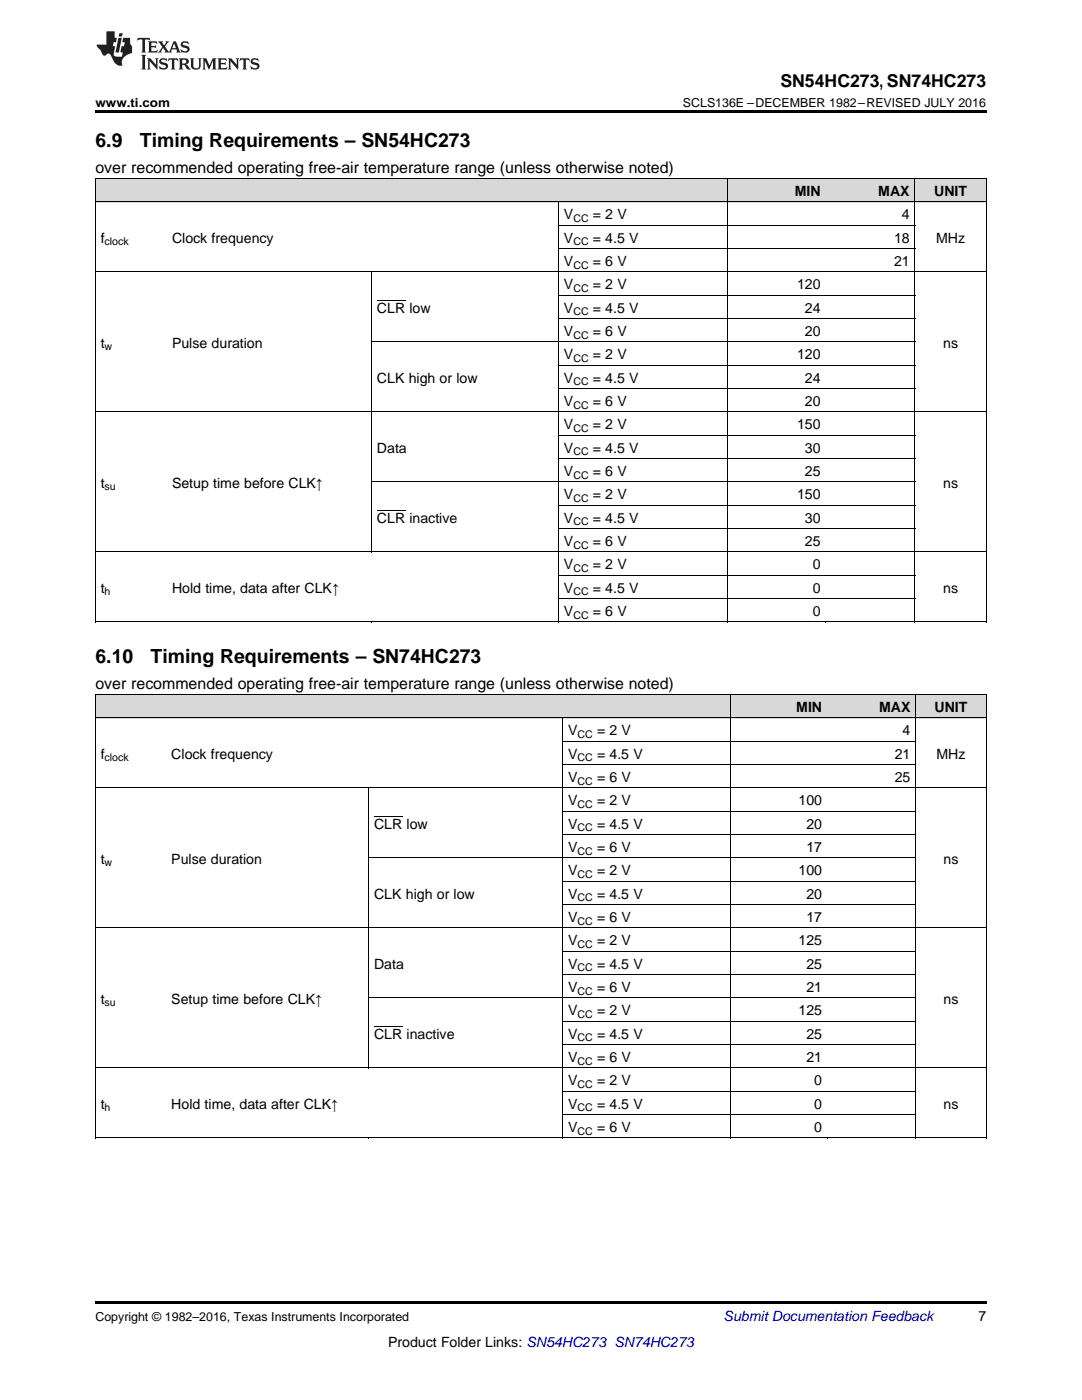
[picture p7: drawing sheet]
<svg xmlns="http://www.w3.org/2000/svg" width="216mm" height="279mm" viewBox="0 0 216 279" stroke-linecap="round" stroke-linejoin="round" font-family="sans-serif">
<g fill="#d8d8d8">
<path d="M19 138.7h14.1v4.6h-14.1z"/>
<path d="M33.1 138.7h40.5v4.6h-40.5z"/>
<path d="M73.6 138.7h38.7v4.6h-38.7z"/>
<path d="M112.3 138.7h33.5v4.6h-33.5z"/>
<path d="M145.8 138.7h19.3v4.6h-19.3z"/>
<path d="M165.1 138.7h17.6v4.6h-17.6z"/>
<path d="M182.7 138.7h14.1v4.6h-14.1z"/>
<path d="M19 35.7h14.3v4.7h-14.3z"/>
<path d="M33.3 35.7h40.9v4.7h-40.9z"/>
<path d="M74.2 35.7h37.3v4.7h-37.3z"/>
<path d="M111.5 35.7h33.8v4.7h-33.8z"/>
<path d="M145.3 35.7h19.5v4.7h-19.5z"/>
<path d="M164.8 35.7h17.8v4.7h-17.8z"/>
<path d="M182.6 35.7h14.2v4.7h-14.2z"/>
</g>
<g fill="#000">
<path d="M19 22h177.8v.5h-177.8zM19 124.1l.2 .1zM74 124.1l.2 .1zM111.4 124.1l.1 .1zM145.2 124.1l.1 .1zM164.7 124.1l.1 .1zM182.5 124.1l.1 .1zM196.7 124.1l.1 .1zM19 227.1l.2 .1zM73.5 227.1l.1 .1zM112.2 227.1l.1 .1zM145.7 227.1l.1 .1z"/>
<path d="M165 227.1l.1 .1zM182.6 227.1l.1 .1zM196.7 227.1l.1 .1zM19 259.7h177.8v.5h-177.8z"/>
</g>
<g fill="none" stroke="#000" stroke-width=".2">
<path d="M19 35.6l177.8 .1v88.5M19.1 35.7v88.5M145.2 35.7v88.5M182.5 35.7v88.5M19 54.3h177.8M19 40.3h177.8M74.1 54.3v55.9M111.4 40.3v83.9M111.5 58.9h71.1M111.5 49.6h71.1M111.5 45h71.1M74.2 68.2h108.4"/>
<path d="M111.5 77.6h71.1M111.5 72.9h71.1M111.5 63.6h71.1M19 82.2h177.8M74.2 96.2h108.4M111.5 91.5h71.1M111.5 86.9h71.1M19 110.2h177.8M111.5 119.5h71.1M111.5 114.8h71.1M111.5 105.5h71.1M111.5 100.8h71.1"/>
<path d="M19 138.6h177.8M19 124.1h177.8M19.1 138.6v88.6M145.7 138.6v88.6M182.7 138.6v88.6M196.8 138.6v88.6M19 157.3h177.8M19 143.3h177.8M73.5 157.3v55.9M112.3 143.3v83.9M112.3 152.6h70.4M112.3 147.9h70.4"/>
<path d="M73.6 171.2h109.1M112.3 175.9h70.4M112.3 166.6h70.4M112.3 161.9h70.4M19 185.2h177.8M73.6 199.2h109.1M112.3 194.5h70.4M112.3 189.8h70.4M112.3 180.5h70.4M19 213.1h177.8M112.3 217.8h70.4M112.3 208.5h70.4"/>
<path d="M112.3 203.8h70.4M19 227.1h177.8M112.3 222.4h70.4"/>
</g>
<g fill="#231f20">
<path d="M27.5 7.6l-.1 .5 .4-.2h.6v.1v2.1l-.2 .4h1l-.3-.4v-2.1l.1-.1h.5l.5 .2-.2-.5zM29.5 8.3l.2 .3v1.5l-.2 .4h1.8l.2-.6a1.04 1.04 0 0 1-1.3 .2v-.7h.6l.3 .2v-.6l-.3 .2h-.6v-.6l.8-.1 .4 .3-.2-.5zM31.5 8.3l.9 1.1-.9 1.1h.8l-.2-.2 .5-.7 .4 .7-.2 .2h1.5l-.1-.2 .1-.4h.9l.1 .4-.2 .2h1l-.3-.3-.7-1.9h-.5l-.9 2-.8-1 .9-1h-.8l.1 .3-.3 .5-.4-.6 .2-.2zM34.7 8.6l.4 1h-.7zM36.3 8.4a.63 .63 0 0 0-.2 .7 .63 .63 0 0 0 .6 .4l.6 .2 .1 .2a.75 .75 0 0 1-.7 .4 .75 .75 0 0 1-.6-.5l.1 .7 .1-.1a1.11 1.11 0 0 0 1.5-.6 1.13 1.13 0 0 0-1.2-.8l-.1-.4a1.04 1.04 0 0 1 1.2 .2l-.2-.5-.1 .1-.5-.2zM28.2 10.9l.2 .4v2.2l-.2 .4h1l-.3-.4v-2.2l.3-.4zM29.3 11.6l.3 .4v1.5l-.3 .4h.8l-.2-.4v-1.3l1.5 1.7v-1.9l.2-.4h-.7l.2 .4v.9l-1.1-1.3zM32 11.8a.62 .62 0 0 0-.2 .7 .62 .62 0 0 0 .6 .4l.6 .1 .1 .3a.76 .76 0 0 1-.7 .3 .76 .76 0 0 1-.6-.4l.1 .7 .1-.1a1.11 1.11 0 0 0 1.5-.6 1.13 1.13 0 0 0-1.2-.8l-.1-.4a1.04 1.04 0 0 1 1.2 .2l-.2-.6-.1 .1-.5-.1zM33.7 11.6l-.2 .6a.61 .61 0 0 1 .8-.3v1.6l-.2 .4h.9l-.2-.4v-1.6a.63 .63 0 0 1 .8 .3l-.2-.6zM35.6 11.6l.3 .4v1.5l-.3 .4h1l-.2-.2v-.8l.5 .2a.76 .76 0 0 0 1.2 .7l-1-1a.58 .58 0 0 0 .6-.5 .58 .58 0 0 0-.5-.6zM36.4 11.9h.1a.45 .45 0 0 1 .5 .1 .45 .45 0 0 1 .1 .5l-.7 .2zM37.9 11.6l.2 .2a2.17 2.17 0 0 0 .3 1.9 .99 .99 0 0 0 1.6-.6v-1.1l.2-.4h-.7l.2 .2a1.92 1.92 0 0 1-.2 1.8 .6 .6 0 0 1-.9-.5v-1.1l.2-.4zM40.4 11.6l.2 .4v1.5l-.2 .4h.7l-.2-.4v-1.4l.8 1.8 .8-1.8v1.4l-.2 .4h.9l-.2-.4v-1.5l.2-.4h-.8l-.6 1.5-.6-1.5zM43.4 11.6l.2 .4v1.5l-.2 .4h1.8l.2-.6a1.04 1.04 0 0 1-1.3 .1v-.6h.5l.4 .2v-.6l-.4 .2h-.5v-.7h.8l.3 .3-.1-.6zM45.5 11.6l.2 .4v1.5l-.2 .4h.7l-.2-.4v-1.3l1.5 1.7v-1.9l.2-.4h-.7l.2 .4v.9l-1.1-1.3zM47.9 11.6l-.1 .6a.61 .61 0 0 1 .8-.3v1.6l-.3 .4h1l-.3-.4 .1-1.6a.63 .63 0 0 1 .7 .3l-.1-.6zM50.2 11.8a.62 .62 0 0 0-.2 .7 .62 .62 0 0 0 .6 .4l.6 .1 .2 .3a.76 .76 0 0 1-.8 .3 .76 .76 0 0 1-.6-.4l.1 .7 .2-.1a1.11 1.11 0 0 0 1.5-.6 1.13 1.13 0 0 0-1.3-.8l-.1-.4a1.04 1.04 0 0 1 1.2 .2l-.1-.6-.2 .1-.5-.1z"/>
<path d="M21.2 6.3v2.6h-1.9l.1 .4 .7 .9a.91 .91 0 0 0 1 .8 .56 .56 0 0 1 .5-.3 .56 .56 0 0 1 .5 .3l.4 .8a1.53 1.53 0 0 0 1.9 1.2 1.54 1.54 0 0 1 1-2.1l.9-.3v-1.4a1.52 1.52 0 0 1-.3-1.6h-1.4l-.2 .8h.5l-.2 .8h-.4l-.2 1v.2l.4 .1-.2 .8a1.93 1.93 0 0 1-1.6-.3l.3-1.8h-.5l.2-.8h.4l.2-.8h-.4v-1.3zM23.6 7.6l-.6 2.9h.7l.6-2.9zM23.8 6.6l-.1 .7h.6l.2-.7z"/>
</g>
<path d="M75.2 59.9h5.7M75.2 101.8h5.7M74.6 162.9h5.7M74.6 204.8h5.7" fill="none" stroke="#000" stroke-width=".2"/>
<g font-size="3.9">
<text x="19" y="29.3">6.9</text>
<text x="27.9" y="29.3">Timing Requirements – SN54HC273</text>
<text x="19" y="132.3">6.10</text>
<text x="30.1" y="132.3">Timing Requirements – SN74HC273</text>
</g>
<text font-size="3.5" x="155.7" y="17.3">SN54HC273, SN74HC273</text>
<g font-size="3.2">
<text x="19" y="34.4">over recommended operating free-air temperature range (unless otherwise noted)</text>
<text x="19" y="137.4">over recommended operating free-air temperature range (unless otherwise noted)</text>
</g>
<g font-size="2.8">
<text x="158.6" y="39.1">MIN</text>
<text x="175.3" y="39.1">MAX</text>
<text x="186.4" y="39.1">UNIT</text>
<text x="112.5" y="43.7">V</text>
<text x="118.3" y="43.7">= 2 V</text>
<text x="180" y="43.7">4</text>
<text x="20.1" y="48.4">f</text>
<text x="34.3" y="48.4">Clock frequency</text>
<text x="112.5" y="48.4">V</text>
<text x="112.5" y="53.1">V</text>
<text x="118.3" y="48.4">= 4.5 V</text>
<text x="118.3" y="53.1">= 6 V</text>
<text x="178.4" y="48.4">18</text>
<text x="178.4" y="53.1">21</text>
<text x="186.8" y="48.4">MHz</text>
<text x="112.5" y="57.7">V</text>
<text x="118.3" y="57.7">= 2 V</text>
<text x="159" y="57.7">120</text>
<text x="75.2" y="62.4">CLR low</text>
<text x="112.5" y="62.4">V</text>
<text x="118.3" y="62.4">= 4.5 V</text>
<text x="160.6" y="62.4">24</text>
<text x="20.1" y="69.4">t</text>
<text x="34.3" y="69.4">Pulse duration</text>
<text x="112.5" y="67">V</text>
<text x="112.5" y="71.7">V</text>
<text x="118.3" y="67">= 6 V</text>
<text x="118.3" y="71.7">= 2 V</text>
<text x="159" y="71.7">120</text>
<text x="160.6" y="67">20</text>
<text x="188.2" y="69.4">ns</text>
<text x="75.2" y="76.3">CLK high or low</text>
<text x="112.5" y="76.3">V</text>
<text x="118.3" y="76.3">= 4.5 V</text>
<text x="160.6" y="76.3">24</text>
<text x="112.5" y="81">V</text>
<text x="118.3" y="81">= 6 V</text>
<text x="160.6" y="81">20</text>
<text x="112.5" y="85.7">V</text>
<text x="118.3" y="85.7">= 2 V</text>
<text x="159" y="85.7">150</text>
<text x="75.2" y="90.3">Data</text>
<text x="112.5" y="90.3">V</text>
<text x="112.5" y="95">V</text>
<text x="118.3" y="90.3">= 4.5 V</text>
<text x="118.3" y="95">= 6 V</text>
<text x="160.6" y="90.3">30</text>
<text x="160.6" y="95">25</text>
<text x="20.1" y="97.3">t</text>
<text x="34.3" y="97.3">Setup time before CLK↑</text>
<text x="112.5" y="99.6">V</text>
<text x="118.3" y="99.6">= 2 V</text>
<text x="159" y="99.6">150</text>
<text x="188.2" y="97.3">ns</text>
<text x="75.2" y="104.3">CLR inactive</text>
<text x="112.5" y="104.3">V</text>
<text x="118.3" y="104.3">= 4.5 V</text>
<text x="160.6" y="104.3">30</text>
<text x="112.5" y="108.9">V</text>
<text x="112.5" y="113.6">V</text>
<text x="118.3" y="108.9">= 6 V</text>
<text x="118.3" y="113.6">= 2 V</text>
<text x="160.6" y="108.9">25</text>
<text x="162.2" y="113.6">0</text>
<text x="20.1" y="118.3">t</text>
<text x="34.3" y="118.3">Hold time, data after CLK↑</text>
<text x="112.5" y="118.3">V</text>
<text x="118.3" y="118.3">= 4.5 V</text>
<text x="162.2" y="118.3">0</text>
<text x="188.2" y="118.3">ns</text>
<text x="112.5" y="122.9">V</text>
<text x="118.3" y="122.9">= 6 V</text>
<text x="162.2" y="122.9">0</text>
<text x="158.9" y="142.1">MIN</text>
<text x="175.4" y="142.1">MAX</text>
<text x="186.5" y="142.1">UNIT</text>
<text x="113.4" y="146.7">V</text>
<text x="119.1" y="146.7">= 2 V</text>
<text x="180.1" y="146.7">4</text>
<text x="20.1" y="151.4">f</text>
<text x="34.2" y="151.4">Clock frequency</text>
<text x="113.4" y="151.4">V</text>
<text x="119.1" y="151.4">= 4.5 V</text>
<text x="178.5" y="151.4">21</text>
<text x="186.9" y="151.4">MHz</text>
<text x="113.4" y="156">V</text>
<text x="113.4" y="160.7">V</text>
<text x="119.1" y="156">= 6 V</text>
<text x="119.1" y="160.7">= 2 V</text>
<text x="159.3" y="160.7">100</text>
<text x="178.5" y="156">25</text>
<text x="74.6" y="165.3">CLR low</text>
<text x="113.4" y="165.3">V</text>
<text x="119.1" y="165.3">= 4.5 V</text>
<text x="160.9" y="165.3">20</text>
<text x="20.1" y="172.3">t</text>
<text x="34.2" y="172.3">Pulse duration</text>
<text x="113.4" y="170">V</text>
<text x="119.1" y="170">= 6 V</text>
<text x="160.9" y="170">17</text>
<text x="188.3" y="172.3">ns</text>
<text x="74.6" y="179.3">CLK high or low</text>
<text x="113.4" y="174.7">V</text>
<text x="113.4" y="179.3">V</text>
<text x="119.1" y="174.7">= 2 V</text>
<text x="119.1" y="179.3">= 4.5 V</text>
<text x="159.3" y="174.7">100</text>
<text x="160.9" y="179.3">20</text>
<text x="113.4" y="184">V</text>
<text x="119.1" y="184">= 6 V</text>
<text x="160.9" y="184">17</text>
<text x="113.4" y="188.6">V</text>
<text x="119.1" y="188.6">= 2 V</text>
<text x="159.3" y="188.6">125</text>
<text x="74.6" y="193.3">Data</text>
<text x="113.4" y="193.3">V</text>
<text x="113.4" y="197.9">V</text>
<text x="119.1" y="193.3">= 4.5 V</text>
<text x="119.1" y="197.9">= 6 V</text>
<text x="160.9" y="193.3">25</text>
<text x="160.9" y="197.9">21</text>
<text x="20.1" y="200.3">t</text>
<text x="34.2" y="200.3">Setup time before CLK↑</text>
<text x="113.4" y="202.6">V</text>
<text x="119.1" y="202.6">= 2 V</text>
<text x="159.3" y="202.6">125</text>
<text x="188.3" y="200.3">ns</text>
<text x="74.6" y="207.3">CLR inactive</text>
<text x="113.4" y="207.3">V</text>
<text x="119.1" y="207.3">= 4.5 V</text>
<text x="160.9" y="207.3">25</text>
<text x="113.4" y="211.9">V</text>
<text x="119.1" y="211.9">= 6 V</text>
<text x="160.9" y="211.9">21</text>
<text x="20.1" y="221.2">t</text>
<text x="34.2" y="221.2">Hold time, data after CLK↑</text>
<text x="113.4" y="216.6">V</text>
<text x="113.4" y="221.2">V</text>
<text x="119.1" y="216.6">= 2 V</text>
<text x="119.1" y="221.2">= 4.5 V</text>
<text x="162.5" y="216.6">0</text>
<text x="162.5" y="221.2">0</text>
<text x="188.3" y="221.2">ns</text>
<text x="113.4" y="225.9">V</text>
<text x="119.1" y="225.9">= 6 V</text>
<text x="162.5" y="225.9">0</text>
<text x="195.3" y="263.6">7</text>
<text x="77.4" y="268.9">Product Folder Links: SN54HC273 SN74HC273</text>
</g>
<text font-size="2.8" fill="#0000c8" x="144.4" y="263.6">Submit Documentation Feedback</text>
<g font-size="2.5">
<text x="19" y="21.4">www.ti.com</text>
<text x="136.3" y="21.4">SCLS136E –DECEMBER 1982–REVISED JULY 2016</text>
<text x="19" y="263.6">Copyright © 1982–2016, Texas Instruments Incorporated</text>
</g>
<g font-size="2.1">
<text x="114.4" y="44.3">CC</text>
<text x="20.9" y="49">clock</text>
<text x="114.4" y="49">CC</text>
<text x="114.4" y="53.6">CC</text>
<text x="114.4" y="58.3">CC</text>
<text x="114.4" y="62.9">CC</text>
<text x="20.9" y="69.9">w</text>
<text x="114.4" y="67.6">CC</text>
<text x="114.4" y="72.2">CC</text>
<text x="114.4" y="76.9">CC</text>
<text x="114.4" y="81.6">CC</text>
<text x="114.4" y="86.2">CC</text>
<text x="114.4" y="90.9">CC</text>
<text x="114.4" y="95.5">CC</text>
<text x="20.9" y="97.9">su</text>
<text x="114.4" y="100.2">CC</text>
<text x="114.4" y="104.8">CC</text>
<text x="114.4" y="109.5">CC</text>
<text x="20.9" y="118.8">h</text>
<text x="114.4" y="114.2">CC</text>
<text x="114.4" y="118.8">CC</text>
<text x="114.4" y="123.5">CC</text>
<text x="115.3" y="147.3">CC</text>
<text x="20.9" y="151.9">clock</text>
<text x="115.3" y="151.9">CC</text>
<text x="115.3" y="156.6">CC</text>
<text x="115.3" y="161.3">CC</text>
<text x="115.3" y="165.9">CC</text>
<text x="20.9" y="172.9">w</text>
<text x="115.3" y="170.6">CC</text>
<text x="115.3" y="175.2">CC</text>
<text x="115.3" y="179.9">CC</text>
<text x="115.3" y="184.5">CC</text>
<text x="115.3" y="189.2">CC</text>
<text x="115.3" y="193.9">CC</text>
<text x="20.9" y="200.8">su</text>
<text x="115.3" y="198.5">CC</text>
<text x="115.3" y="203.2">CC</text>
<text x="115.3" y="207.8">CC</text>
<text x="115.3" y="212.5">CC</text>
<text x="20.9" y="221.8">h</text>
<text x="115.3" y="217.1">CC</text>
<text x="115.3" y="221.8">CC</text>
<text x="115.3" y="226.4">CC</text>
</g>
</svg>
